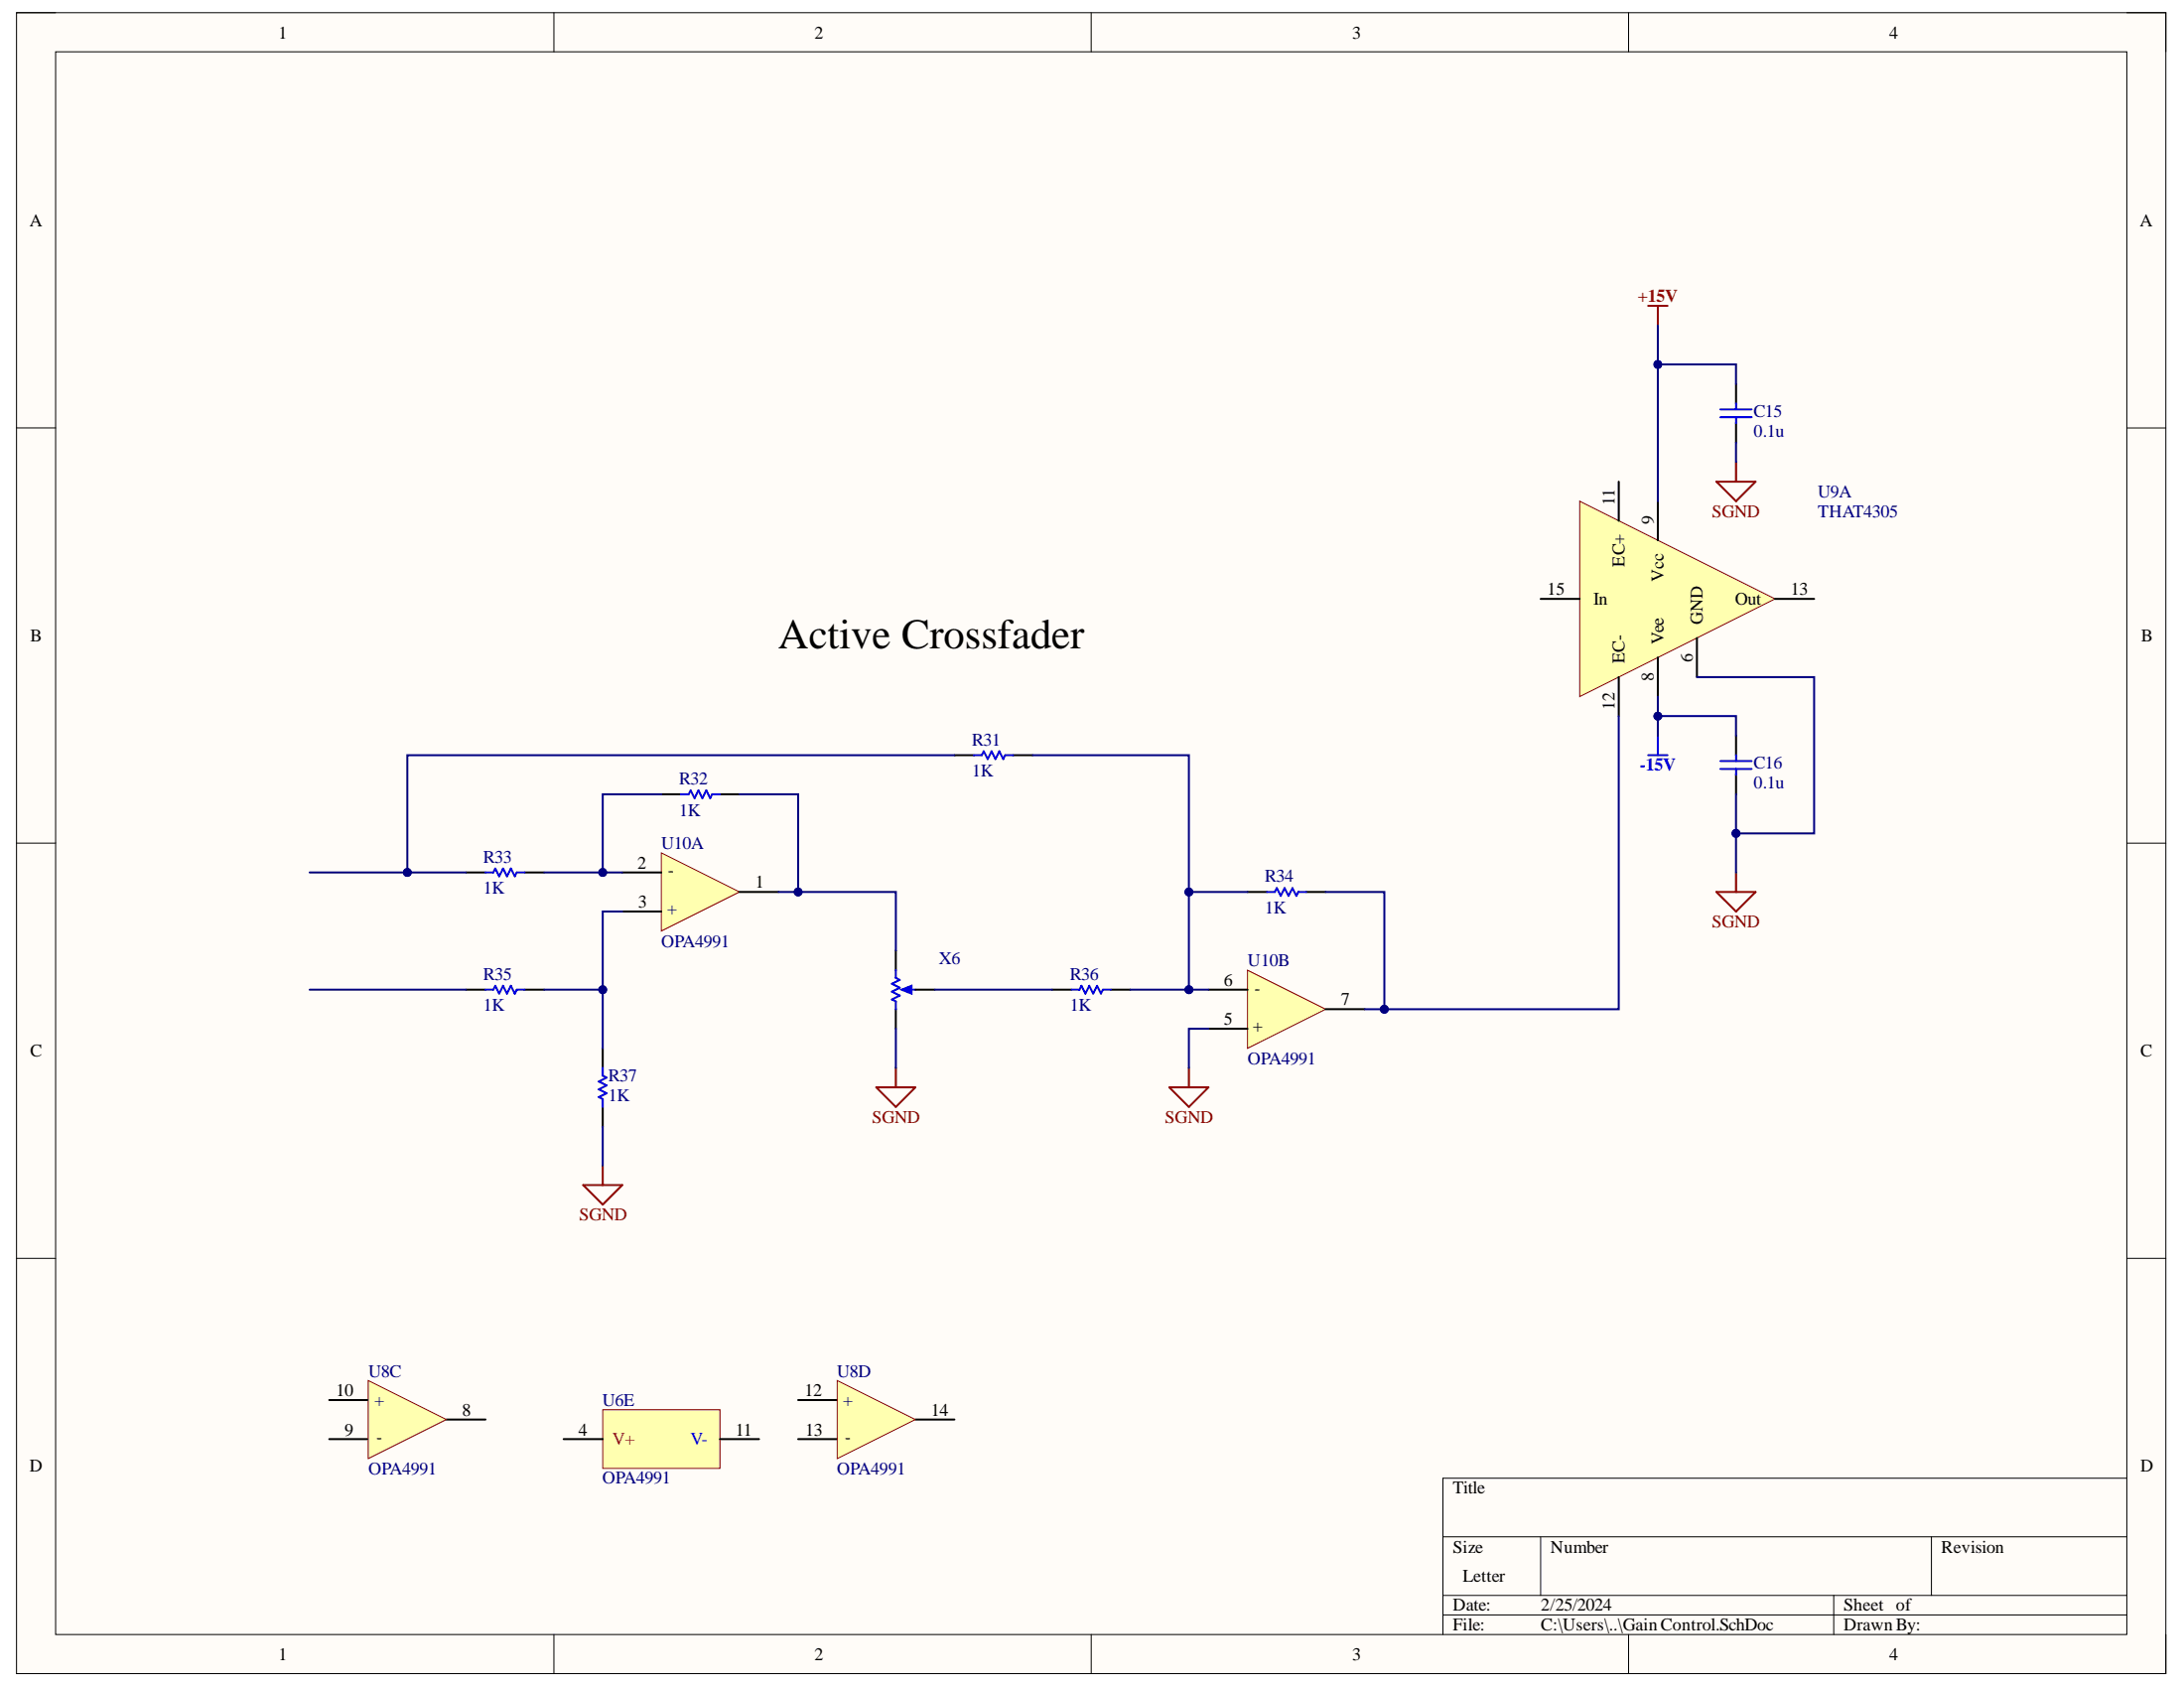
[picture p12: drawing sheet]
<svg xmlns="http://www.w3.org/2000/svg" width="279mm" height="216mm" viewBox="0 0 279 216" stroke-linecap="round" stroke-linejoin="round" font-family="sans-serif">
<path d="M2.1 1.6h275v212.5h-275z" fill-rule="evenodd" fill="#fffcf8"/>
<path d="M2.1 1.6h275v212.5h-275z" fill="none" stroke="#000" stroke-width=".13"/>
<path d="M7.1 6.6h265v202.5h-265z" fill-rule="evenodd" fill="#fffcf8"/>
<g fill="none" stroke="#000" stroke-width=".13">
<path d="M2.1 1.6h5M7.1 6.6h265v202.5h-265zM70.9 1.6v5M139.6 1.6v5M208.3 1.6v5M272.1 1.6h5v5M2.1 54.7h5M272.1 54.7h5M2.1 107.8h5M272.1 107.8h5M2.1 160.9h5M272.1 160.9h5"/>
<path d="M184.6 196.6h87.5M197.1 196.6v7.5M247.1 196.6v7.5M272.1 189.1h-87.5v20M70.9 209.1v5M139.6 209.1v5M184.6 204.1h87.5M184.6 206.6h87.5M208.3 209.1v5M234.6 204.1v5M277.1 209.1v5"/>
</g>
<path d="M202.1 64.1l25 12.5-25 12.5z" fill="#ffffb0"/>
<path d="M202.1 64.1l25 12.5-25 12.5z" fill="none" stroke="#800000" stroke-width=".13"/>
<path d="M197.1 76.6h5M207.1 61.6v5M212.1 64.1v5M227.1 76.6h5M207.1 86.6v5M212.1 84.1v5M217.1 81.6v5" fill="none" stroke="#000" stroke-width=".25"/>
<path d="M159.6 124.1l10 5-10 5z" fill="#ffffb0"/>
<path d="M159.6 124.1l10 5-10 5z" fill="none" stroke="#800000" stroke-width=".13"/>
<path d="M154.6 131.6h5M154.6 126.6h5M169.6 129.1h5M42.1 179.1h5M42.1 184.1h5M57.1 181.6h5" fill="none" stroke="#000" stroke-width=".25"/>
<path d="M47.1 176.6l10 5-10 5z" fill="#ffffb0"/>
<path d="M47.1 176.6l10 5-10 5z" fill="none" stroke="#800000" stroke-width=".13"/>
<path d="M102.1 179.1h5M102.1 184.1h5M117.1 181.6h5" fill="none" stroke="#000" stroke-width=".25"/>
<path d="M107.1 176.6l10 5-10 5z" fill="#ffffb0"/>
<path d="M107.1 176.6l10 5-10 5z" fill="none" stroke="#800000" stroke-width=".13"/>
<path d="M77.1 180.3h15v7.5h-15z" fill-rule="evenodd" fill="#ffffb0"/>
<path d="M77.1 180.3h15v7.5h-15z" fill="none" stroke="#800000" stroke-width=".13"/>
<path d="M122.1 96.6h2.5M129.6 96.6h2.5M59.6 111.6h2.5M67.1 111.6h2.5M84.6 101.6h2.5M92.1 101.6h2.5M159.6 114.1h2.5M167.1 114.1h2.5M59.6 126.6h2.5M67.1 126.6h2.5M72.1 184.1h5M92.1 184.1h5" fill="none" stroke="#000" stroke-width=".25"/>
<path d="M124.6 96.6h1l.2-.5 .6 1 .4-1 .6 1 .4-1 .6 1 .2-.5h1M62.1 111.6h1l.3-.5 .5 1 .5-1 .5 1 .5-1 .5 1 .2-.5h1M87.1 101.6h1l.3-.5 .5 1 .5-1 .5 1 .5-1 .5 1 .2-.5h1M162.1 114.1h1l.2-.5 .5 1 .5-1 .5 1 .5-1 .5 1 .3-.5h1M62.1 126.6h1l.3-.5 .5 1 .5-1 .5 1 .5-1 .5 1 .2-.5h1" fill="none" stroke="#00f" stroke-width=".25"/>
<path d="M84.6 109.1l10 5-10 5z" fill="#ffffb0"/>
<path d="M84.6 109.1l10 5-10 5z" fill="none" stroke="#800000" stroke-width=".13"/>
<path d="M79.6 116.6h5M79.6 111.6h5M94.6 114.1h5M114.6 121.6v2.5M114.6 129.1v2.5" fill="none" stroke="#000" stroke-width=".25"/>
<path d="M115.9 126.6h1.2" fill="none" stroke="#00f" stroke-width=".25"/>
<path d="M115.3 126.6l1.3-.5v1z" fill="#00f"/>
<g fill="none" stroke="#00f" stroke-width=".25">
<path d="M220.1 52.4h4M220.1 53.4h4M222.1 51.6v.8M222.1 53.4v.7M210.8 96.6h2.5M212.1 94.1v2.5M220.1 97.3h4M220.1 98.3h4M222.1 96.6v.7M222.1 98.3v.8M77.1 136.6v1l.5 .2-1 .5 1 .5-1 .5 1 .5-1 .5 .5 .3v1M114.6 124.1v1l.5 .2-1 .5 1 .5-1 .5 1 .5-1 .5 .5 .3v1"/>
<path d="M115.3 126.6l1.3-.5v1zM137.1 126.6h1l.2-.5 .6 1 .4-1 .6 1 .4-1 .5 1 .3-.5h1"/>
</g>
<path d="M222.1 49.1v2.5M222.1 54.1v2.5M222.1 94.1v2.5M222.1 99.1v2.5M77.1 134.1v2.5M117.1 126.6h2.5M134.6 126.6h2.5M142.1 126.6h2.5M77.1 141.6v2.5" fill="none" stroke="#000" stroke-width=".25"/>
<path d="M222.1 59.1v2.5M219.6 61.6h5l-2.5 2.5zM219.6 114.1h5l-2.5 2.5zM222.1 111.6v2.5M112.1 139.1h5l-2.5 2.5zM114.6 136.6v2.5M149.6 139.1h5l-2.5 2.5zM152.1 136.6v2.5M74.6 151.6h5l-2.5 2.5zM77.1 149.1v2.5" fill="none" stroke="#800000" stroke-width=".25"/>
<path d="M210.8 39.1h2.5M212.1 39.1v2.5" fill="none" stroke="#f00" stroke-width=".25"/>
<path d="M84.6 101.6h-7.5v10h2.5" fill="none" stroke="#000080" stroke-width=".25"/>
<circle cx="77.1" cy="111.6" r=".5" fill="#000080"/>
<circle cx="77.1" cy="111.6" r=".5" fill="none" stroke="#000080" stroke-width=".13"/>
<path d="M94.6 101.6h7.5v12.5h-2.5" fill="none" stroke="#000080" stroke-width=".25"/>
<circle cx="102.1" cy="114.1" r=".5" fill="#000080"/>
<circle cx="102.1" cy="114.1" r=".5" fill="none" stroke="#000080" stroke-width=".13"/>
<path d="M122.1 96.6h-70v15h7.5" fill="none" stroke="#000080" stroke-width=".25"/>
<circle cx="52.1" cy="111.6" r=".5" fill="#000080"/>
<circle cx="52.1" cy="111.6" r=".5" fill="none" stroke="#000080" stroke-width=".13"/>
<path d="M159.6 114.1h-7.5v12.5h2.5" fill="none" stroke="#000080" stroke-width=".25"/>
<circle cx="152.1" cy="126.6" r=".5" fill="#000080"/>
<circle cx="152.1" cy="126.6" r=".5" fill="none" stroke="#000080" stroke-width=".13"/>
<circle cx="152.1" cy="114.1" r=".5" fill="#000080"/>
<circle cx="152.1" cy="114.1" r=".5" fill="none" stroke="#000080" stroke-width=".13"/>
<path d="M169.6 114.1h7.5v15h-2.5" fill="none" stroke="#000080" stroke-width=".25"/>
<circle cx="177.1" cy="129.1" r=".5" fill="#000080"/>
<circle cx="177.1" cy="129.1" r=".5" fill="none" stroke="#000080" stroke-width=".13"/>
<path d="M144.6 126.6h7.5M154.6 131.6h-2.5v5" fill="none" stroke="#000080" stroke-width=".25"/>
<circle cx="152.1" cy="126.6" r=".5" fill="#000080"/>
<circle cx="152.1" cy="126.6" r=".5" fill="none" stroke="#000080" stroke-width=".13"/>
<path d="M102.1 114.1h12.5v7.5M119.6 126.6h15" fill="none" stroke="#000080" stroke-width=".25"/>
<circle cx="102.1" cy="114.1" r=".5" fill="#000080"/>
<circle cx="102.1" cy="114.1" r=".5" fill="none" stroke="#000080" stroke-width=".13"/>
<path d="M132.1 96.6h20v17.5M114.6 131.6v5" fill="none" stroke="#000080" stroke-width=".25"/>
<circle cx="152.1" cy="114.1" r=".5" fill="#000080"/>
<circle cx="152.1" cy="114.1" r=".5" fill="none" stroke="#000080" stroke-width=".13"/>
<path d="M69.6 111.6h7.5" fill="none" stroke="#000080" stroke-width=".25"/>
<circle cx="77.1" cy="111.6" r=".5" fill="#000080"/>
<circle cx="77.1" cy="111.6" r=".5" fill="none" stroke="#000080" stroke-width=".13"/>
<path d="M79.6 116.6h-2.5v10h-7.5" fill="none" stroke="#000080" stroke-width=".25"/>
<circle cx="77.1" cy="126.6" r=".5" fill="#000080"/>
<circle cx="77.1" cy="126.6" r=".5" fill="none" stroke="#000080" stroke-width=".13"/>
<path d="M77.1 126.6v7.5" fill="none" stroke="#000080" stroke-width=".25"/>
<circle cx="77.1" cy="126.6" r=".5" fill="#000080"/>
<circle cx="77.1" cy="126.6" r=".5" fill="none" stroke="#000080" stroke-width=".13"/>
<path d="M39.6 111.6h12.5M77.1 144.1v5" fill="none" stroke="#000080" stroke-width=".25"/>
<circle cx="52.1" cy="111.6" r=".5" fill="#000080"/>
<circle cx="52.1" cy="111.6" r=".5" fill="none" stroke="#000080" stroke-width=".13"/>
<path d="M207.1 91.6v37.5h-30M39.6 126.6h20" fill="none" stroke="#000080" stroke-width=".25"/>
<circle cx="177.1" cy="129.1" r=".5" fill="#000080"/>
<circle cx="177.1" cy="129.1" r=".5" fill="none" stroke="#000080" stroke-width=".13"/>
<path d="M222.1 101.6v10" fill="none" stroke="#000080" stroke-width=".25"/>
<circle cx="222.1" cy="106.6" r=".5" fill="#000080"/>
<circle cx="222.1" cy="106.6" r=".5" fill="none" stroke="#000080" stroke-width=".13"/>
<path d="M212.1 89.1v2.5" fill="none" stroke="#000080" stroke-width=".25"/>
<circle cx="212.1" cy="91.6" r=".5" fill="#000080"/>
<circle cx="212.1" cy="91.6" r=".5" fill="none" stroke="#000080" stroke-width=".13"/>
<path d="M212.1 94.1v-2.5h10v2.5" fill="none" stroke="#000080" stroke-width=".25"/>
<circle cx="212.1" cy="91.6" r=".5" fill="#000080"/>
<circle cx="212.1" cy="91.6" r=".5" fill="none" stroke="#000080" stroke-width=".13"/>
<path d="M217.1 86.6h15v20h-10" fill="none" stroke="#000080" stroke-width=".25"/>
<circle cx="222.1" cy="106.6" r=".5" fill="#000080"/>
<circle cx="222.1" cy="106.6" r=".5" fill="none" stroke="#000080" stroke-width=".13"/>
<path d="M212.1 41.6v5M222.1 56.6v2.5" fill="none" stroke="#000080" stroke-width=".25"/>
<circle cx="212.1" cy="46.6" r=".5" fill="#000080"/>
<circle cx="212.1" cy="46.6" r=".5" fill="none" stroke="#000080" stroke-width=".13"/>
<path d="M222.1 49.1v-2.5h-10v17.5" fill="none" stroke="#000080" stroke-width=".25"/>
<circle cx="212.1" cy="46.6" r=".5" fill="#000080"/>
<circle cx="212.1" cy="46.6" r=".5" fill="none" stroke="#000080" stroke-width=".13"/>
<text font-size="5.4" x="99.6" y="82.9">Active Crossfader</text>
<g font-size="2.3">
<text x="35.6" y="4.9">1</text>
<text x="104.2" y="4.9">2</text>
<text x="173" y="4.9">3</text>
<text x="241.7" y="4.9">4</text>
<text x="3.8" y="28.9">A</text>
<text x="273.7" y="28.9">A</text>
<text x="206.6" y="64.6" transform="rotate(-90 206.6 64.6)">11</text>
<text x="211.6" y="67.1" transform="rotate(-90 211.6 67.1)">9</text>
<text x="198" y="76.1">15</text>
<text x="203.9" y="77.4">In</text>
<text x="207.8" y="72.5" transform="rotate(-90 207.8 72.5)">EC+</text>
<text x="212.8" y="74.4" transform="rotate(-90 212.8 74.4)">Vcc</text>
<text x="222" y="77.4">Out</text>
<text x="229.1" y="76.1">13</text>
<text x="3.9" y="82">B</text>
<text x="212.8" y="82.4" transform="rotate(-90 212.8 82.4)">Vee</text>
<text x="217.8" y="79.8" transform="rotate(-90 217.8 79.8)">GND</text>
<text x="273.9" y="82">B</text>
<text x="207.8" y="84.8" transform="rotate(-90 207.8 84.8)">EC-</text>
<text x="211.6" y="87.1" transform="rotate(-90 211.6 87.1)">8</text>
<text x="216.6" y="84.7" transform="rotate(-90 216.6 84.7)">6</text>
<text x="206.6" y="90.7" transform="rotate(-90 206.6 90.7)">12</text>
<text x="81.5" y="111.1">2</text>
<text x="86.2" y="111" transform="rotate(-180 86.2 111)">-</text>
<text x="96.6" y="113.6">1</text>
<text x="81.6" y="116.1">3</text>
<text x="156.6" y="131.1">5</text>
<text x="156.6" y="126.1">6</text>
<text x="161.2" y="126.1" transform="rotate(-180 161.2 126.1)">-</text>
<text x="161.6" y="130.8" transform="rotate(-180 161.6 130.8)">+</text>
<text x="171.6" y="128.6">7</text>
<text x="3.9" y="135.2">C</text>
<text x="273.8" y="135.2">C</text>
<text x="43" y="178.5">10</text>
<text x="103" y="178.5">12</text>
<text x="44.1" y="183.6">9</text>
<text x="48.1" y="184.5">-</text>
<text x="59.1" y="181.1">8</text>
<text x="74" y="183.6">4</text>
<text x="94.1" y="183.6">11</text>
<text x="103" y="183.6">13</text>
<text x="108.1" y="184.5">-</text>
<text x="119.1" y="181.1">14</text>
<text x="3.8" y="188.3">D</text>
<text x="185.9" y="191.1">Title</text>
<text x="273.8" y="188.3">D</text>
<text x="185.9" y="198.6">Size</text>
<text x="187.1" y="202.3">Letter</text>
<text x="198.4" y="198.6">Number</text>
<text x="248.4" y="198.6">Revision</text>
<text x="185.9" y="206">Date:</text>
<text x="185.9" y="208.6">File:</text>
<text x="197.1" y="206">2/25/2024</text>
<text x="197.1" y="208.6">C:\Users\..\GainControl.SchDoc</text>
<text x="235.8" y="206">Sheet of</text>
<text x="235.8" y="208.6">DrawnBy:</text>
<text x="35.6" y="212.3">1</text>
<text x="104.2" y="212.3">2</text>
<text x="173" y="212.3">3</text>
<text x="241.7" y="212.3">4</text>
</g>
<g font-size="2.3" fill="#f00">
<text x="209.5" y="38.6">+15V</text>
<text x="78.3" y="184.8">V+</text>
</g>
<g font-size="2.3" fill="#000080">
<text x="224.3" y="53.4">C15</text>
<text x="224.3" y="55.9">0.1u</text>
<text x="232.5" y="63.6">U9A</text>
<text x="232.5" y="66.1">THAT4305</text>
<text x="124.4" y="95.3">R31</text>
<text x="86.9" y="100.4">R32</text>
<text x="124.4" y="99.4">1K</text>
<text x="224.3" y="100.8">0.1u</text>
<text x="224.3" y="98.4">C16</text>
<text x="86.9" y="104.4">1K</text>
<text x="61.8" y="110.4">R33</text>
<text x="84.6" y="108.6">U10A</text>
<text x="161.8" y="112.8">R34</text>
<text x="61.8" y="114.3">1K</text>
<text x="86.6" y="115.9" transform="rotate(-180 86.6 115.9)">+</text>
<text x="161.8" y="116.9">1K</text>
<text x="61.8" y="125.3">R35</text>
<text x="84.6" y="121.1">OPA4991</text>
<text x="120.1" y="123.3">X6</text>
<text x="136.9" y="125.3">R36</text>
<text x="159.6" y="123.6">U10B</text>
<text x="61.8" y="129.3">1K</text>
<text x="136.9" y="129.3">1K</text>
<text x="159.6" y="136.1">OPA4991</text>
<text x="77.8" y="140.8">1K</text>
<text x="77.8" y="138.4">R37</text>
<text x="47.1" y="176.1">U8C</text>
<text x="47.9" y="179.8">+</text>
<text x="77.1" y="179.8">U6E</text>
<text x="107.1" y="176.1">U8D</text>
<text x="107.9" y="179.8">+</text>
<text x="47.1" y="188.6">OPA4991</text>
<text x="77.1" y="189.8">OPA4991</text>
<text x="107.1" y="188.6">OPA4991</text>
</g>
<g font-size="2.3" fill="#800000">
<text x="219" y="66.1">SGND</text>
<text x="219" y="118.6">SGND</text>
<text x="111.6" y="143.6">SGND</text>
<text x="149.1" y="143.6">SGND</text>
<text x="74.1" y="156">SGND</text>
</g>
<g font-size="2.3" fill="#00f">
<text x="209.8" y="98.6">-15V</text>
<text x="88.3" y="184.8">V-</text>
</g>
</svg>
